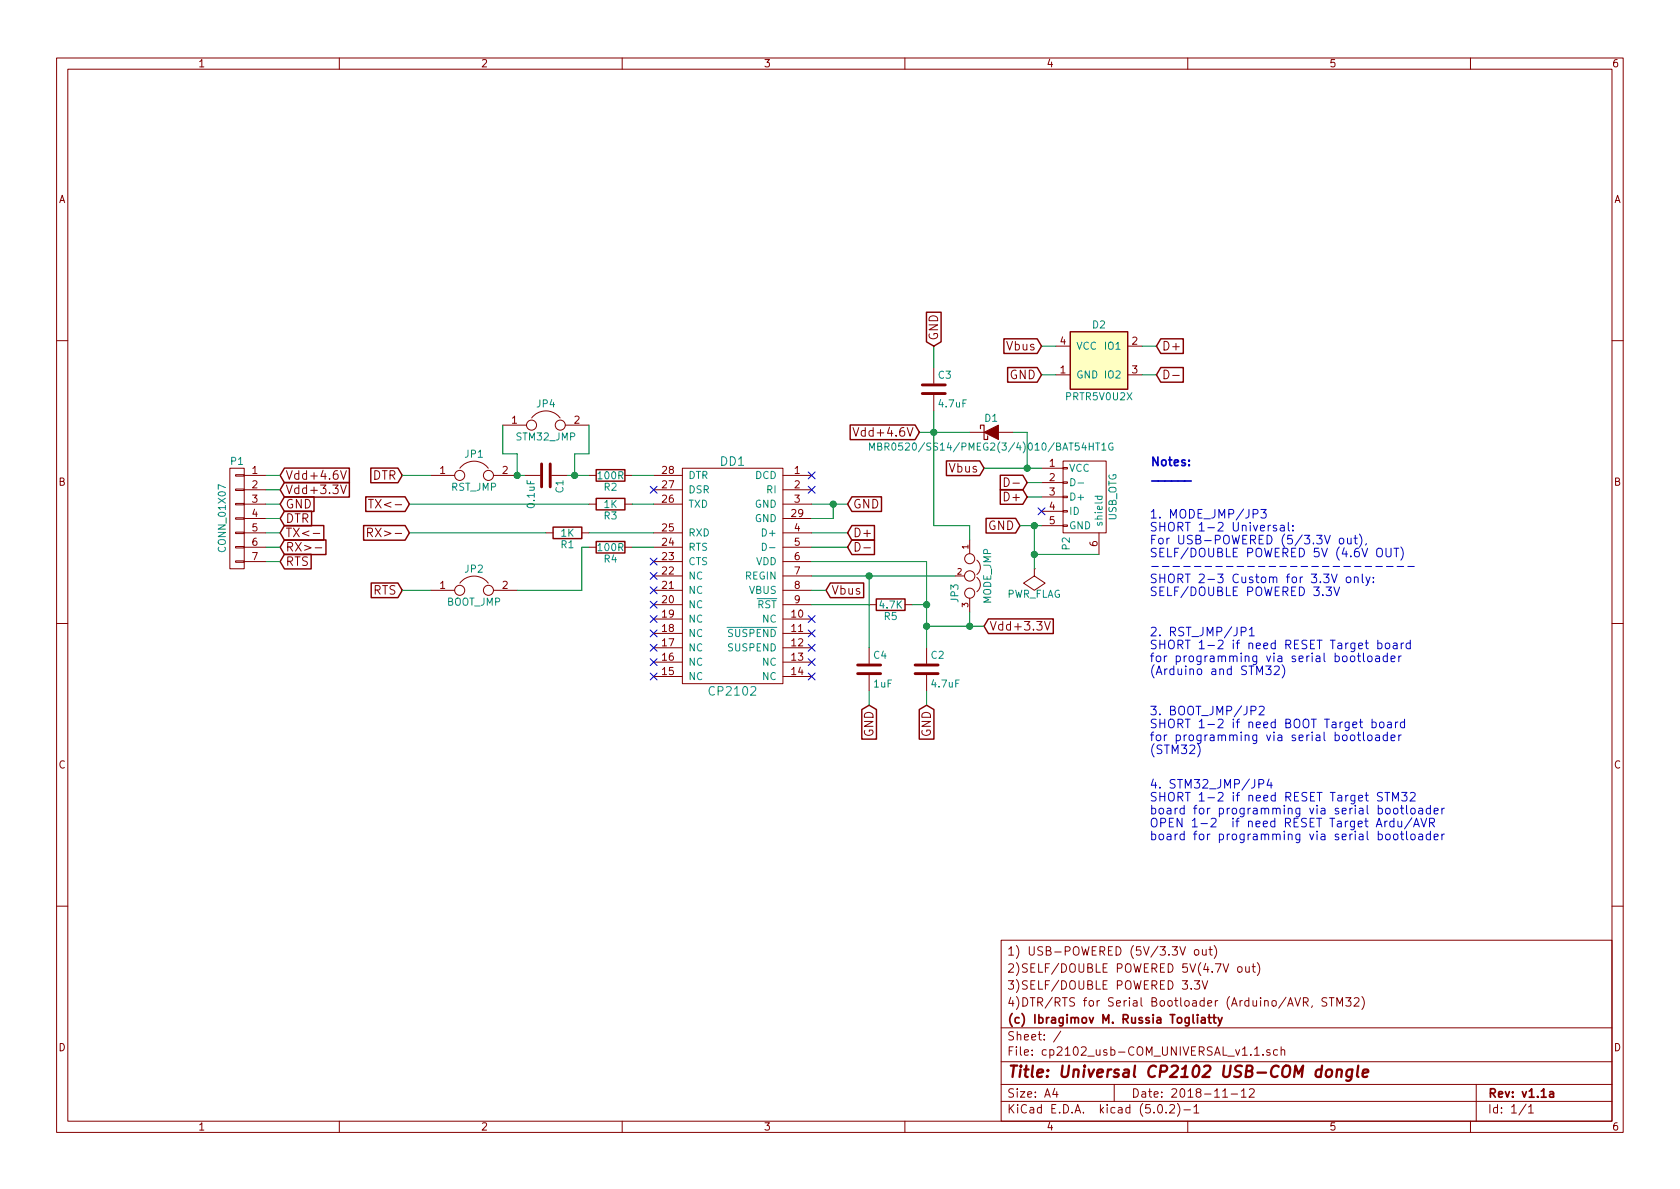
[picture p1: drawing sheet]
EESchema Schematic File Version 4
LIBS:cp2102_usb-COM_UNIVERSAL_v1.1-cache
EELAYER 26 0
EELAYER END
$Descr A4 11693 8268
encoding utf-8
Sheet 1 1
Title "Universal CP2102 USB-COM dongle"
Date "2018-11-12"
Rev "v1.1a"
Comp "(c) Ibragimov M. Russia Togliatty"
Comment1 "4)DTR/RTS for Serial Bootloader (Arduino/AVR, STM32)"
Comment2 "3)SELF/DOUBLE POWERED 3.3V"
Comment3 "2)SELF/DOUBLE POWERED 5V(4.7V out)"
Comment4 "1) USB-POWERED (5V/3.3V out)"
$EndDescr
$Comp
L cp2102_usb-COM_UNIVERSAL_v1.1-rescue:CP2102 DD1
U 1 1
P 5100 3650
F 0 "DD1" H 5100 4100 60  0000 C CNN
F 1 "CP2102" H 5100 2500 60  0000 C CNN
F 2 "Housings_DFN_QFN:QFN-28-1EP_5x5mm_Pitch0.5mm" H 4900 3750 60  0001 C CNN
F 3 "" H 4900 3750 60  0000 C CNN
	1    5100 3650
	-1   0    0    -1  
$EndComp
$Comp
L cp2102_usb-COM_UNIVERSAL_v1.1-rescue:USB_OTG-RESCUE-cp2102_usb-COM_UNIVERSAL_v1.1 P2
U 1 1
P 7550 3450
F 0 "P2" H 7875 3325 50  0000 C CNN
F 1 "USB_OTG" H 7550 3650 50  0000 C CNN
F 2 "Connect:USB_Mini-B" V 7500 3350 50  0001 C CNN
F 3 "" V 7500 3350 50  0000 C CNN
	1    7550 3450
	0    1    1    0   
$EndComp
NoConn ~ 5650 4300
NoConn ~ 5650 4400
NoConn ~ 5650 4500
NoConn ~ 5650 4600
NoConn ~ 5650 4700
NoConn ~ 4550 4000
NoConn ~ 4550 4100
NoConn ~ 4550 4200
NoConn ~ 4550 4300
NoConn ~ 4550 4400
NoConn ~ 4550 4500
NoConn ~ 4550 4600
NoConn ~ 4550 4700
NoConn ~ 4550 3400
NoConn ~ 4550 3900
NoConn ~ 5650 3300
NoConn ~ 5650 3400
Text GLabel 5900 3500 2    60   Input ~ 0
GND
Text GLabel 7100 3650 0    60   Input ~ 0
GND
$Comp
L cp2102_usb-COM_UNIVERSAL_v1.1-rescue:D_Schottky D1
U 1 1
P 6900 3000
F 0 "D1" H 6900 3100 50  0000 C CNN
F 1 "MBR0520/SS14/PMEG2(3/4)010/BAT54HT1G" H 6900 2900 50  0000 C CNN
F 2 "Diodes_SMD:D_SOD-123" H 6900 3000 50  0001 C CNN
F 3 "" H 6900 3000 50  0000 C CNN
	1    6900 3000
	1    0    0    -1  
$EndComp
Text GLabel 5750 4100 2    60   Input ~ 0
Vbus
Text GLabel 6850 3250 0    60   Input ~ 0
Vbus
Wire Wire Line
	5800 3500 5800 3600
Wire Wire Line
	5800 3600 5650 3600
Wire Wire Line
	5650 3500 5800 3500
Connection ~ 5800 3500
Wire Wire Line
	7650 3850 7200 3850
Wire Wire Line
	7200 3650 7200 3850
Wire Wire Line
	7100 3650 7200 3650
Connection ~ 7200 3650
Wire Wire Line
	5650 4100 5750 4100
Wire Wire Line
	7250 3250 7150 3250
Wire Wire Line
	7050 3000 7150 3000
Wire Wire Line
	7150 3000 7150 3250
Connection ~ 7150 3250
$Comp
L cp2102_usb-COM_UNIVERSAL_v1.1-rescue:R R5
U 1 1
P 6200 4200
F 0 "R5" V 6280 4200 50  0000 C CNN
F 1 "4.7K" V 6200 4200 50  0000 C CNN
F 2 "Resistors_SMD:R_0805_HandSoldering" V 6130 4200 50  0001 C CNN
F 3 "" H 6200 4200 50  0000 C CNN
	1    6200 4200
	0    1    1    0   
$EndComp
Wire Wire Line
	5650 4200 6050 4200
Wire Wire Line
	5650 3900 6450 3900
Wire Wire Line
	6450 3900 6450 4200
Wire Wire Line
	6450 4200 6350 4200
$Comp
L cp2102_usb-COM_UNIVERSAL_v1.1-rescue:JUMPER3 JP3
U 1 1
P 6750 4000
F 0 "JP3" H 6800 3900 50  0000 L CNN
F 1 "MODE_JMP" H 6750 4100 50  0000 C BNN
F 2 "Pin_Headers:Pin_Header_Straight_1x03_Pitch2.54mm" H 6750 4000 50  0001 C CNN
F 3 "" H 6750 4000 50  0000 C CNN
	1    6750 4000
	0    1    1    0   
$EndComp
Wire Wire Line
	6650 4000 6050 4000
Wire Wire Line
	6750 3750 6750 3650
Wire Wire Line
	6750 3650 6500 3650
Wire Wire Line
	6500 3650 6500 3000
Wire Wire Line
	6400 3000 6500 3000
Wire Wire Line
	6750 4250 6750 4350
Wire Wire Line
	6450 4350 6750 4350
Connection ~ 6450 4200
Connection ~ 6500 3000
Text GLabel 6400 3000 0    60   Input ~ 0
Vdd+4.6V
Connection ~ 6750 4350
Text GLabel 6850 4350 2    60   Input ~ 0
Vdd+3.3V
$Comp
L cp2102_usb-COM_UNIVERSAL_v1.1-rescue:C C3
U 1 1
P 6500 2700
F 0 "C3" H 6525 2800 50  0000 L CNN
F 1 "4.7uF" H 6525 2600 50  0000 L CNN
F 2 "Capacitors_SMD:C_0805_HandSoldering" H 6538 2550 50  0001 C CNN
F 3 "" H 6500 2700 50  0000 C CNN
	1    6500 2700
	1    0    0    -1  
$EndComp
Wire Wire Line
	6500 2400 6500 2550
Text GLabel 6500 2400 1    60   Input ~ 0
GND
Text Notes 8000 4150 0    60   ~ 0
1. MODE_JMP/JP3\nSHORT 1-2 Universal:\nFor USB-POWERED (5/3.3V out),\nSELF/DOUBLE POWERED 5V (4.6V OUT)\n-------------------------\nSHORT 2-3 Custom for 3.3V only:\nSELF/DOUBLE POWERED 3.3V
$Comp
L cp2102_usb-COM_UNIVERSAL_v1.1-rescue:C C2
U 1 1
P 6450 4650
F 0 "C2" H 6475 4750 50  0000 L CNN
F 1 "4.7uF" H 6475 4550 50  0000 L CNN
F 2 "Capacitors_SMD:C_0805_HandSoldering" H 6488 4500 50  0001 C CNN
F 3 "" H 6450 4650 50  0000 C CNN
	1    6450 4650
	1    0    0    -1  
$EndComp
Text GLabel 6450 4900 3    60   Input ~ 0
GND
Wire Wire Line
	6450 4900 6450 4800
Connection ~ 6450 4350
$Comp
L cp2102_usb-COM_UNIVERSAL_v1.1-rescue:CONN_01X07 P1
U 1 1
P 1650 3600
F 0 "P1" H 1650 4000 50  0000 C CNN
F 1 "CONN_01X07" V 1750 3600 50  0000 C CNN
F 2 "Pin_Headers:Pin_Header_Straight_1x07_Pitch2.54mm" H 1650 3600 50  0001 C CNN
F 3 "" H 1650 3600 50  0000 C CNN
	1    1650 3600
	-1   0    0    -1  
$EndComp
Text Notes 8300 3350 2    60   ~ 12
Notes:\n______
$Comp
L cp2102_usb-COM_UNIVERSAL_v1.1-rescue:R R2
U 1 1
P 4250 3300
F 0 "R2" V 4330 3300 50  0000 C CNN
F 1 "100R" V 4250 3300 50  0000 C CNN
F 2 "Resistors_SMD:R_0805_HandSoldering" V 4180 3300 50  0001 C CNN
F 3 "" H 4250 3300 50  0000 C CNN
	1    4250 3300
	0    1    1    0   
$EndComp
$Comp
L cp2102_usb-COM_UNIVERSAL_v1.1-rescue:C C1
U 1 1
P 3800 3300
F 0 "C1" H 3825 3400 50  0000 L CNN
F 1 "0.1uF" H 3825 3200 50  0000 L CNN
F 2 "Capacitors_SMD:C_0805_HandSoldering" H 3838 3150 50  0001 C CNN
F 3 "" H 3800 3300 50  0000 C CNN
	1    3800 3300
	0    1    1    0   
$EndComp
$Comp
L cp2102_usb-COM_UNIVERSAL_v1.1-rescue:R R4
U 1 1
P 4250 3800
F 0 "R4" V 4330 3800 50  0000 C CNN
F 1 "100R" V 4250 3800 50  0000 C CNN
F 2 "Resistors_SMD:R_0805_HandSoldering" V 4180 3800 50  0001 C CNN
F 3 "" H 4250 3800 50  0000 C CNN
	1    4250 3800
	0    1    1    0   
$EndComp
$Comp
L cp2102_usb-COM_UNIVERSAL_v1.1-rescue:R R3
U 1 1
P 4250 3500
F 0 "R3" V 4330 3500 50  0000 C CNN
F 1 "1K" V 4250 3500 50  0000 C CNN
F 2 "Resistors_SMD:R_0805_HandSoldering" V 4180 3500 50  0001 C CNN
F 3 "" H 4250 3500 50  0000 C CNN
	1    4250 3500
	0    1    1    0   
$EndComp
$Comp
L cp2102_usb-COM_UNIVERSAL_v1.1-rescue:R R1
U 1 1
P 3950 3700
F 0 "R1" V 4030 3700 50  0000 C CNN
F 1 "1K" V 3950 3700 50  0000 C CNN
F 2 "Resistors_SMD:R_0805_HandSoldering" V 3880 3700 50  0001 C CNN
F 3 "" H 3950 3700 50  0000 C CNN
	1    3950 3700
	0    1    1    0   
$EndComp
Text Notes 8000 4700 0    60   ~ 0
2. RST_JMP/JP1\nSHORT 1-2 if need RESET Target board\nfor programming via serial bootloader\n(Arduino and STM32)
Text Notes 8000 5250 0    60   ~ 0
3. BOOT_JMP/JP2\nSHORT 1-2 if need BOOT Target board\nfor programming via serial bootloader\n(STM32)
Wire Wire Line
	4550 3300 4400 3300
Wire Wire Line
	4100 3300 4000 3300
$Comp
L cp2102_usb-COM_UNIVERSAL_v1.1-rescue:JUMPER JP1
U 1 1
P 3300 3300
F 0 "JP1" H 3300 3450 50  0000 C CNN
F 1 "RST_JMP" H 3300 3220 50  0000 C CNN
F 2 "Pin_Headers:Pin_Header_Straight_1x02_Pitch2.54mm" H 3300 3300 50  0001 C CNN
F 3 "" H 3300 3300 50  0000 C CNN
	1    3300 3300
	1    0    0    -1  
$EndComp
$Comp
L cp2102_usb-COM_UNIVERSAL_v1.1-rescue:JUMPER JP2
U 1 1
P 3300 4100
F 0 "JP2" H 3300 4250 50  0000 C CNN
F 1 "BOOT_JMP" H 3300 4020 50  0000 C CNN
F 2 "Pin_Headers:Pin_Header_Straight_1x02_Pitch2.54mm" H 3300 4100 50  0001 C CNN
F 3 "" H 3300 4100 50  0000 C CNN
	1    3300 4100
	1    0    0    -1  
$EndComp
Text GLabel 2800 3300 0    60   Input ~ 0
DTR
Text GLabel 2800 4100 0    60   Input ~ 0
RTS
Text GLabel 2850 3500 0    60   Input ~ 0
TX<-
Text GLabel 2850 3700 0    60   Input ~ 0
RX>-
Wire Wire Line
	4550 3500 4400 3500
Wire Wire Line
	4100 3500 2850 3500
Wire Wire Line
	4550 3700 4100 3700
Wire Wire Line
	3800 3700 2850 3700
Wire Wire Line
	3000 4100 2800 4100
Wire Wire Line
	3650 3300 3600 3300
Wire Wire Line
	3000 3300 2800 3300
Text GLabel 1950 3300 2    60   Input ~ 0
Vdd+4.6V
Text GLabel 1950 3400 2    60   Input ~ 0
Vdd+3.3V
Text GLabel 1950 3500 2    60   Input ~ 0
GND
Text GLabel 1950 3600 2    60   Input ~ 0
DTR
Text GLabel 1950 3700 2    60   Input ~ 0
TX<-
Text GLabel 1950 3800 2    60   Input ~ 0
RX>-
Text GLabel 1950 3900 2    60   Input ~ 0
RTS
Wire Wire Line
	1850 3300 1950 3300
Wire Wire Line
	1850 3400 1950 3400
Wire Wire Line
	1850 3500 1950 3500
Wire Wire Line
	1850 3600 1950 3600
Wire Wire Line
	1850 3700 1950 3700
Wire Wire Line
	1850 3800 1950 3800
Wire Wire Line
	1850 3900 1950 3900
Wire Wire Line
	4550 3800 4400 3800
Wire Wire Line
	4100 3800 4050 3800
Wire Wire Line
	4050 3800 4050 4100
Wire Wire Line
	4050 4100 3600 4100
NoConn ~ 7250 3550
$Comp
L cp2102_usb-COM_UNIVERSAL_v1.1-rescue:PWR_FLAG #FLG01
U 1 1
P 7200 3950
F 0 "#FLG01" H 7200 4045 50  0001 C CNN
F 1 "PWR_FLAG" H 7200 4130 50  0000 C CNN
F 2 "" H 7200 3950 50  0000 C CNN
F 3 "" H 7200 3950 50  0000 C CNN
	1    7200 3950
	-1   0    0    1   
$EndComp
Connection ~ 7200 3850
$Comp
L cp2102_usb-COM_UNIVERSAL_v1.1-rescue:C C4
U 1 1
P 6050 4650
F 0 "C4" H 6075 4750 50  0000 L CNN
F 1 "1uF" H 6075 4550 50  0000 L CNN
F 2 "Capacitors_SMD:C_0805_HandSoldering" H 6088 4500 50  0001 C CNN
F 3 "" H 6050 4650 50  0000 C CNN
	1    6050 4650
	1    0    0    -1  
$EndComp
Text GLabel 6050 4900 3    60   Input ~ 0
GND
Wire Wire Line
	6050 4900 6050 4800
Wire Wire Line
	6050 4500 6050 4000
Connection ~ 6050 4000
$Comp
L cp2102_usb-COM_UNIVERSAL_v1.1-rescue:JUMPER JP4
U 1 1
P 3800 2950
F 0 "JP4" H 3800 3100 50  0000 C CNN
F 1 "STM32_JMP" H 3800 2870 50  0000 C CNN
F 2 "Resistors_SMD:R_0603_HandSoldering" H 3800 2950 50  0001 C CNN
F 3 "" H 3800 2950 50  0000 C CNN
	1    3800 2950
	1    0    0    -1  
$EndComp
Wire Wire Line
	3500 2950 3500 3150
Wire Wire Line
	3500 3150 3600 3150
Wire Wire Line
	3600 3150 3600 3300
Wire Wire Line
	4100 2950 4100 3150
Wire Wire Line
	4100 3150 4000 3150
Wire Wire Line
	4000 3150 4000 3300
Connection ~ 4000 3300
Connection ~ 3600 3300
Text Notes 8000 5850 0    60   ~ 0
4. STM32_JMP/JP4\nSHORT 1-2 if need RESET Target STM32 \nboard for programming via serial bootloader\nOPEN 1-2  if need RESET Target Ardu/AVR\nboard for programming via serial bootloader
$Comp
L cp2102_usb-COM_UNIVERSAL_v1.1-rescue:PRTR5V0U2X D2
U 1 1
P 7650 2500
F 0 "D2" H 7650 2750 50  0000 C CNN
F 1 "PRTR5V0U2X" H 7650 2250 50  0000 C CNN
F 2 "TO_SOT_Packages_SMD:SOT-143" H 7700 2450 50  0001 C CNN
F 3 "" H 7700 2450 50  0001 C CNN
	1    7650 2500
	1    0    0    -1  
$EndComp
Wire Wire Line
	5650 3700 5900 3700
Wire Wire Line
	5650 3800 5900 3800
Text GLabel 5900 3700 2    60   Input ~ 0
D+
Text GLabel 5900 3800 2    60   Input ~ 0
D-
Wire Wire Line
	7150 3450 7250 3450
Wire Wire Line
	7150 3350 7250 3350
Text GLabel 7150 3450 0    60   Input ~ 0
D+
Text GLabel 7150 3350 0    60   Input ~ 0
D-
Text GLabel 7250 2600 0    60   Input ~ 0
GND
Text GLabel 7250 2400 0    60   Input ~ 0
Vbus
Text GLabel 8050 2600 2    60   Input ~ 0
D-
Text GLabel 8050 2400 2    60   Input ~ 0
D+
Wire Wire Line
	7350 2400 7250 2400
Wire Wire Line
	7350 2600 7250 2600
Wire Wire Line
	8050 2400 7950 2400
Wire Wire Line
	8050 2600 7950 2600
Wire Wire Line
	5800 3500 5900 3500
Wire Wire Line
	7200 3650 7250 3650
Wire Wire Line
	7150 3250 6850 3250
Wire Wire Line
	6450 4200 6450 4350
Wire Wire Line
	6500 3000 6500 2850
Wire Wire Line
	6500 3000 6750 3000
Wire Wire Line
	6750 4350 6850 4350
Wire Wire Line
	6450 4350 6450 4500
Wire Wire Line
	7200 3850 7200 3950
Wire Wire Line
	6050 4000 5650 4000
Wire Wire Line
	4000 3300 3950 3300
$EndSCHEMATC
